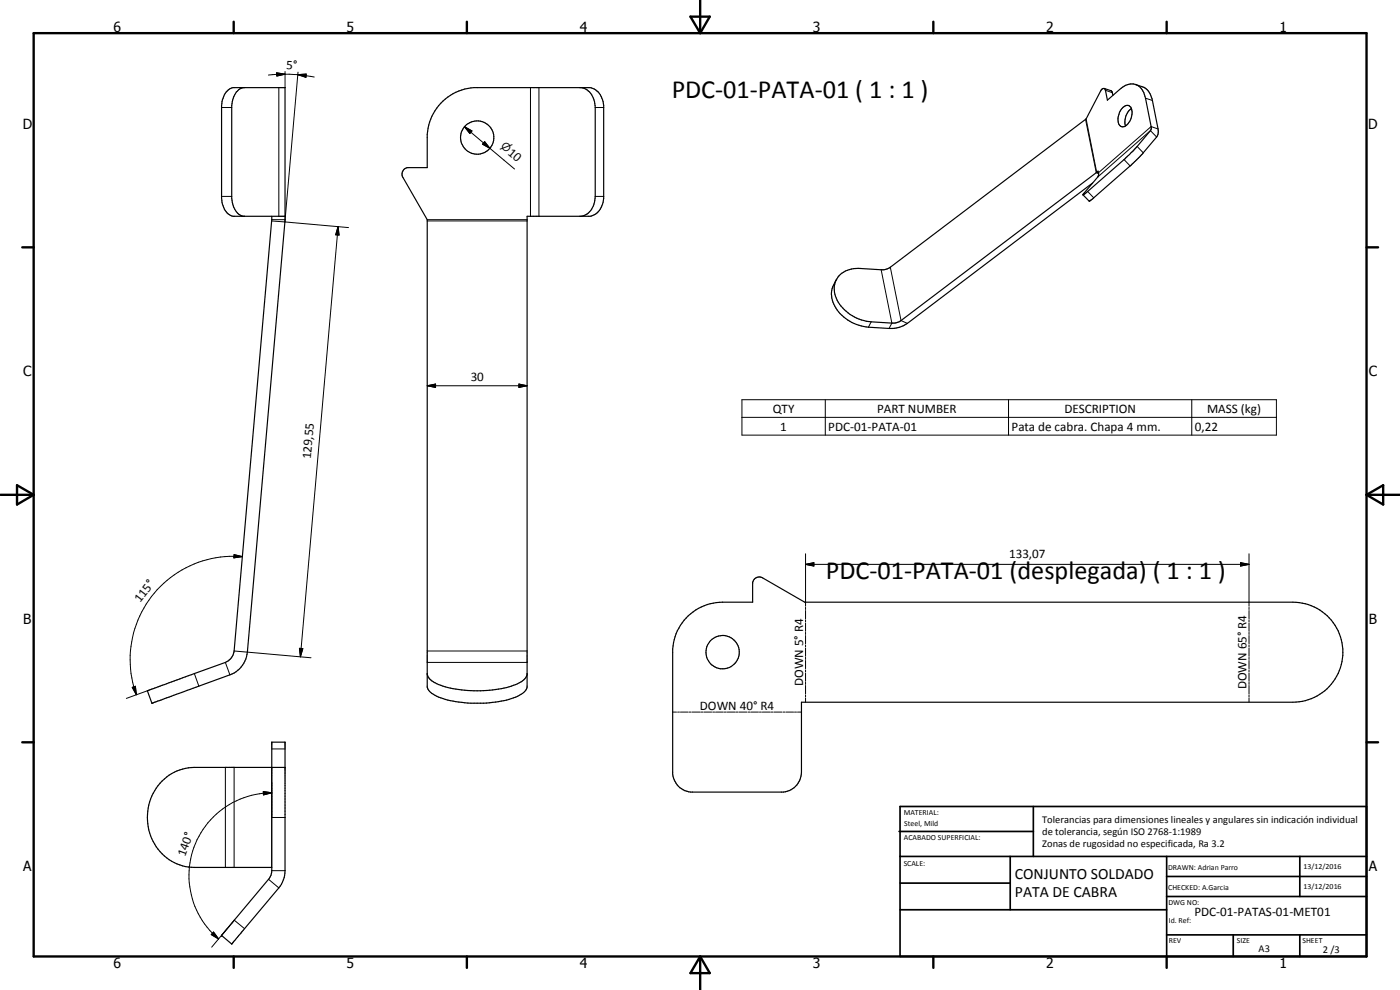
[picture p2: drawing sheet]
<svg xmlns="http://www.w3.org/2000/svg" width="420mm" height="297mm" viewBox="0 0 420 297" stroke-linecap="round" stroke-linejoin="round" font-family="sans-serif">
<g fill="none" stroke="#000" stroke-width=".35">
<path d="M73 26.3a5 5 0 0 0-3.4 4.8l-.1 28.4a5.5 5.5 0 0 0 3.5 5.4M132.3 31a14.8 14.8 0 0 1 10-4.7h34.8a5.5 5.5 0 0 1 4.1 5.4v27.8a5.5 5.5 0 0 1-4.1 5.4h-18.9v141.3a4.8 4.8 0 0 1-3.4 3 33 33 0 0 1-9.7 1.8l-6.5-.3a17.8 17.8 0 0 1-9.7-3.2l-.7-1.3v-140.3l-7.3-12.6a1.97 1.97 0 0 1 1.4-3h5.9v-10a15.3 15.3 0 0 1 4.1-9.3zM174.4 26.3a5.6 5.6 0 0 1 4.2 6v26.6a5.6 5.6 0 0 1-4.2 6M331.4 26.5l2.2 .8 .4 1.3M336.8 32.4a1.58 1.58 0 0 1 2-.7 1.58 1.58 0 0 1 1 1.8 4.3 4.3 0 0 1-2.9 4.6 2.22 2.22 0 0 1-1.3-3l.5-1.7zM339.5 32.6a5 5 0 0 0-1.7 5.2M340.8 25.4l2.1 .7a4.9 4.9 0 0 1 3 4l1.6 8.6v1.6l-.2 .6-4.4 5.2-3.4 3.4-12.6 10.9M325 58.4v.1M325 58.5l1.9 1.9M327.9 54.9l-55.6 42.1a8.4 8.4 0 0 1-5.5 1.6l-6.2-.4a12.1 12.1 0 0 1-11-8.8l-.1-1.7a8 8 0 0 1 1.5-3.8M81.6 64.9l-11.3 130.4a4.3 4.3 0 0 1-2.7 3.5l-23.4 8.5 1.5 3.7 23.3-8.5a8.1 8.1 0 0 0 5.2-6.8l11.3-129.1v-40.3h-15.5a5.3 5.3 0 0 0-3.5 5.4v27.8a5.5 5.5 0 0 0 3.5 5.4h15.5M326.9 60.4h.1"/>
<path d="M251.8 82.8a7.2 7.2 0 0 1 5.7-2.3l7.7 .4 2-.7 58.8-44.5 4.4-8.5a.71 .71 0 0 1 .6-.7 .71 .71 0 0 1 .8 .6l.5 3 3.7-3.3a4.2 4.2 0 0 1 6.8 .1l1 2.6 1.7 8.5-.1 1-6.4 7.4-12.9 11.3-1.1 .7 4.5-5.3 .2-.6-.1-1.1-59.5 45-1.7 .5-7-.3a12.2 12.2 0 0 1-11-9 6 6 0 0 1 1.4-4.8zM206.6 184.7a15.3 15.3 0 0 1 10.3-4h9v-5.9a2.03 2.03 0 0 1 3-1.4l12.6 7.3h146.5a15 15 0 0 1 15 15 15 15 0 0 1-15 15h-147.5v21a6 6 0 0 1-5.4 6h-27.8a6 6 0 0 1-5.4-5.4v-37.6a14.9 14.9 0 0 1 4.7-10zM128.2 202.4a6.2 6.2 0 0 0 4.7 3.5 36.7 36.7 0 0 0 22.5-.8 4.7 4.7 0 0 0 2.8-2.7M81.6 222.7h3.9v38.5a8.5 8.5 0 0 1-1.8 5.2l-14.2 16.9-3-2.6 14.1-16.9 .8-1.6zM85.5 230.3h-27.2a14.9 14.9 0 0 0-13.4 19.6 14.3 14.3 0 0 0 13.4 10.4h23.3M69.5 283.2v.1"/>
<circle cx="143.2" cy="41.3" r="5"/>
<circle cx="216.9" cy="195.7" r="5"/>
</g>
<g fill="none" stroke="#000" stroke-width=".3">
<path d="M66.5 32.3h3M83 21.8l2.5 .5-2.4 .5zM83.7 26.3v38.6M85.5 22.3l-5 .2M85.5 22.3l3.9 .1M85.5 21.5v4.8M89.4 22.4l2.5-.2-.1 1zM89.4 22.4l4.9 .7M89.4 21.6l-3.9 45M139.4 38l2.2 1.3-.6 .7zM139.4 38l15 12.7M159.2 26.3v38.6"/>
<path d="M161.7 26.3v38.6M178.6 32.3h2.6M325.8 35.8l3.2 16 .7 .3M326 35.7l3.1 16 .5 .2 15.9-13.9 2 .7M331.8 27.1l2 .7M343.8 29.5l2.1 .6M66.5 58.9h3M145.4 42.5l1.6 2-2.2-1.2zM178.6 58.9h2.6M326.4 57.4l1.8 2M337.3 47.9l1.9 1.9M341.3 43.9l1.8 1.9"/>
<path d="M347.1 41.1l-1.8-1.9-15.8 13.9M81.5 66.3l4 .3M81.6 65.9h3.9M85.5 66.6l19.1 1.7M101.5 68l.3 2.5-1.1-.1zM101.5 68l-11.3 129.1M128.2 65.9h30M128.2 66.3h30M261.4 96.6l-.8 1.6M264.4 80.9l3.3 16-.9 1.7M267.2 80.2l3.2 16 1.9 .8M128.2 115.7l2.5-.5v1z"/>
<path d="M128.2 115.7h30M155.7 115.2l2.5 .5-2.5 .5zM222.7 119.9h160.4v10.7h-160.4zM247.7 119.9v10.7M302.7 119.9v10.7M357.7 119.9v10.7M222.7 125.2h160.4M70.3 166.4l2.4 .6-2.5 .4zM72.7 167a31 31 0 0 0-31.8 41.4M241.8 169.3l2.5-.5v1zM241.8 166.2v15.7M241.8 169.3h133.1"/>
<path d="M372.3 168.8l2.6 .5-2.6 .5zM374.9 166.2v15.7M67.6 198.8l1.4 3.7M70.3 195.3l23 2.1M89.9 194.5l1 .1-.7 2.5zM128.2 198.8h30M128.2 195.3h30M241.8 182.2v.7M241.8 183.2v2.5M241.8 186v.6M241.8 186.9v2.5M241.8 189.7v.7"/>
<path d="M241.8 190.7v2.5M241.8 193.5v.6M241.8 194.4v2.5M241.8 197.2v.7M241.8 198.2v2.5M374.9 182.2v.7M374.9 183.2v2.5M374.9 186v.6M374.9 186.9v2.5M374.9 189.7v.7M374.9 190.7v2.5M374.9 193.5v.6"/>
<path d="M374.9 194.4v2.5M374.9 197.2v.7M374.9 198.2v2.5M39.7 206.2l.9-.3 .3 2.5zM44.2 207.3l-6.3 2.2M58.3 202.1l1.4 3.8M201.9 213.7h1.1M203.4 213.7h.5M204.2 213.7h2.3M206.8 213.7h.6M207.7 213.7h2.4M210.3 213.7h.6"/>
<path d="M211.2 213.7h2.4M213.9 213.7h.5M214.7 213.7h2.4M217.4 213.7h.6M218.3 213.7h2.3M220.9 213.7h.6M221.8 213.7h2.3M224.4 213.7h.6M225.3 213.7h2.3M227.9 213.7h.6M228.8 213.7h2.4M231.4 213.7h.6"/>
<path d="M232.3 213.7h2.3M235 213.7h.5M235.8 213.7h2.4M238.5 213.7h.5M239.3 213.7h1.2M241.8 201v.6M241.8 201.9v2.5M241.8 204.7v.7M241.8 205.7v2.5M241.8 208.5v.6M241.8 209.4v1.3M374.9 201v.6"/>
<path d="M374.9 201.9v2.5M374.9 204.7v.7M374.9 205.7v2.5M374.9 208.5v.6M374.9 209.4v1.3M67.6 230.3v30M70.3 230.3v30M79 237.5l2.6 .4-2.5 .6zM81.5 230.3v30M81.6 224.7h3.9M81.6 237.9a24.8 24.8 0 0 0-23.4 16.3 24.8 24.8 0 0 0 7.4 27.5M81.6 245.3h3.9"/>
<path d="M64.1 279.7l1.5 2-2.2-1.3zM73.4 278.6l-3.1-2.5-6.8 8.1M80.6 263.8l3.1 2.6M81.6 261.2h3.9"/>
</g>
<circle cx="66.5" cy="280.7" r=".18" fill="#000"/>
<g fill="none" stroke="#000" stroke-width=".71">
<path d="M10.1 9.9h400v277.1h-400zM70.1 6.5v3.4M140.1 6.5v3.4M207.2 5h5.8l-2.9 4.9zM210.1 0v9.9M280.1 6.5v3.4M350.1 6.5v3.4M6.7 74.2h3.4M410.1 74.2h3.5M.1 148.5h10M5.1 145.6l5 2.9-5 2.9zM410.1 148.5h10"/>
<path d="M410.1 148.5l5-2.9v5.8zM6.7 222.7h3.4M410.1 222.7h3.5M70.1 287v3.4M140.1 287v3.4M210.1 287v10M210.1 287l2.9 5h-5.8zM280.1 287v3.4M350.1 287v3.4"/>
</g>
<g fill="none" stroke="#000" stroke-width=".51">
<path d="M269.8 249.5h40.3M270.1 242h140v45h-140zM270.1 257h140M303.2 257v16M310.1 242v15M350.1 257v30M390.1 257v12M270.1 265h33.1M270.1 273h80M350.1 269h60M350.1 263h60M350.1 280.5h60"/>
<path d="M370.1 280.5v6.5M390.1 280.5v6.5"/>
</g>
<g fill="#000">
<path d="M83 21.8l2.5 .5-2.4 .5zM89.4 22.4l2.5-.2-.1 1zM139.4 38l2.2 1.3-.6 .7zM145.4 42.5l1.6 2-2.2-1.2zM101.5 68l.3 2.5-1.1-.1zM128.2 115.7l2.5-.5v1zM155.7 115.2l2.5 .5-2.5 .5zM70.3 166.4l2.4 .6-2.5 .4zM241.8 169.3l2.5-.5v1zM372.3 168.8l2.6 .5-2.6 .5zM89.9 194.5l1 .1-.7 2.5zM39.7 206.2l.9-.3 .3 2.5z"/>
<path d="M79 237.5l2.6 .4-2.5 .6zM64.1 279.7l1.5 2-2.2-1.3z"/>
</g>
<g font-size="7.9">
<text x="201.6" y="29.4">PDC-01-PATA-01 ( 1 : 1 )</text>
<text x="247.9" y="173.9">PDC-01-PATA-01 (desplegada) ( 1 : 1 )</text>
</g>
<g font-size="4.7">
<text x="304.6" y="263.8">CONJUNTO SOLDADO</text>
<text x="304.6" y="269.2">PATA DE CABRA</text>
</g>
<g font-size="4.2">
<text x="34" y="9.6">6</text>
<text x="104" y="9.6">5</text>
<text x="174" y="9.6">4</text>
<text x="244" y="9.6">3</text>
<text x="314" y="9.6">2</text>
<text x="384" y="9.6">1</text>
<text x="6.8" y="38.7">D</text>
<text x="410.6" y="38.7">D</text>
<text x="7" y="112.9">C</text>
<text x="410.8" y="112.9">C</text>
<text x="7" y="187.1">B</text>
<text x="410.8" y="187.1">B</text>
<text x="7" y="261.4">A</text>
<text x="410.8" y="261.4">A</text>
<text x="34" y="290.4">6</text>
<text x="104" y="290.4">5</text>
<text x="174" y="290.4">4</text>
<text x="244" y="290.4">3</text>
<text x="314" y="290.4">2</text>
<text x="384" y="290.4">1</text>
</g>
<g font-size="3.9">
<text x="85.9" y="20.7" transform="rotate(2 85.9 20.7)">5°</text>
<text x="152.2" y="46.1" transform="rotate(40 152.2 46.1)">10</text>
<text x="141.3" y="114.2">30</text>
<text x="231.9" y="123.9">QTY</text>
<text x="263.2" y="123.9">PART NUMBER</text>
<text x="319.4" y="123.9">DESCRIPTION</text>
<text x="362.3" y="124">MASS (kg)</text>
<text x="234.2" y="129.2">1</text>
<text x="248.6" y="129.2">PDC-01-PATA-01</text>
<text x="303.6" y="129.3">Pata de cabra. Chapa 4 mm.</text>
<text x="358.6" y="129.2">0,22</text>
<text x="93.3" y="137.8" transform="rotate(-85 93.3 137.8)">129,55</text>
<text x="302.8" y="167.3">133,07</text>
<text x="42" y="181" transform="rotate(-52 42 181)">115°</text>
<text x="241" y="205.9" transform="rotate(-90 241 205.9)">DOWN 5° R4</text>
<text x="374" y="206.8" transform="rotate(-90 374 206.8)">DOWN 65° R4</text>
<text x="210" y="212.9">DOWN 40° R4</text>
<text x="55.5" y="257.1" transform="rotate(-70 55.5 257.1)">140°</text>
<text x="358.5" y="275">PDC-01-PATAS-01-MET01</text>
</g>
<text font-size="3.3" x="150.1" y="44.2" transform="rotate(40 150.1 44.2)">⌀</text>
<g font-size="3.1">
<text x="312.7" y="246.8">Tolerancias para dimensiones lineales y angulares sin indicación individual</text>
<text x="312.7" y="250.4">de tolerancia, según ISO 2768-1:1989</text>
<text x="312.7" y="254">Zonas de rugosidad no especificada, Ra 3.2</text>
<text x="377.7" y="285.6">A3</text>
<text x="397" y="285.9">2 /3</text>
</g>
<g font-size="2.4">
<text x="271.2" y="244.4">MATERIAL:</text>
<text x="271.3" y="252">ACABADO SUPERFICIAL:</text>
<text x="271.4" y="247.9">Steel, Mild</text>
<text x="271.2" y="259.7">SCALE:</text>
<text x="350.6" y="261">DRAWN: Adrian Parro</text>
<text x="391.2" y="260.6">13/12/2016</text>
<text x="350.6" y="267">CHECKED: A.Garcia</text>
<text x="391.2" y="266.7">13/12/2016</text>
<text x="350.6" y="271.4">DWG NO:</text>
<text x="350.8" y="276.9">Id. Ref:</text>
<text x="350.8" y="282.8">REV</text>
<text x="371.2" y="282.9">SIZE</text>
<text x="390.9" y="282.9">SHEET</text>
</g>
</svg>
